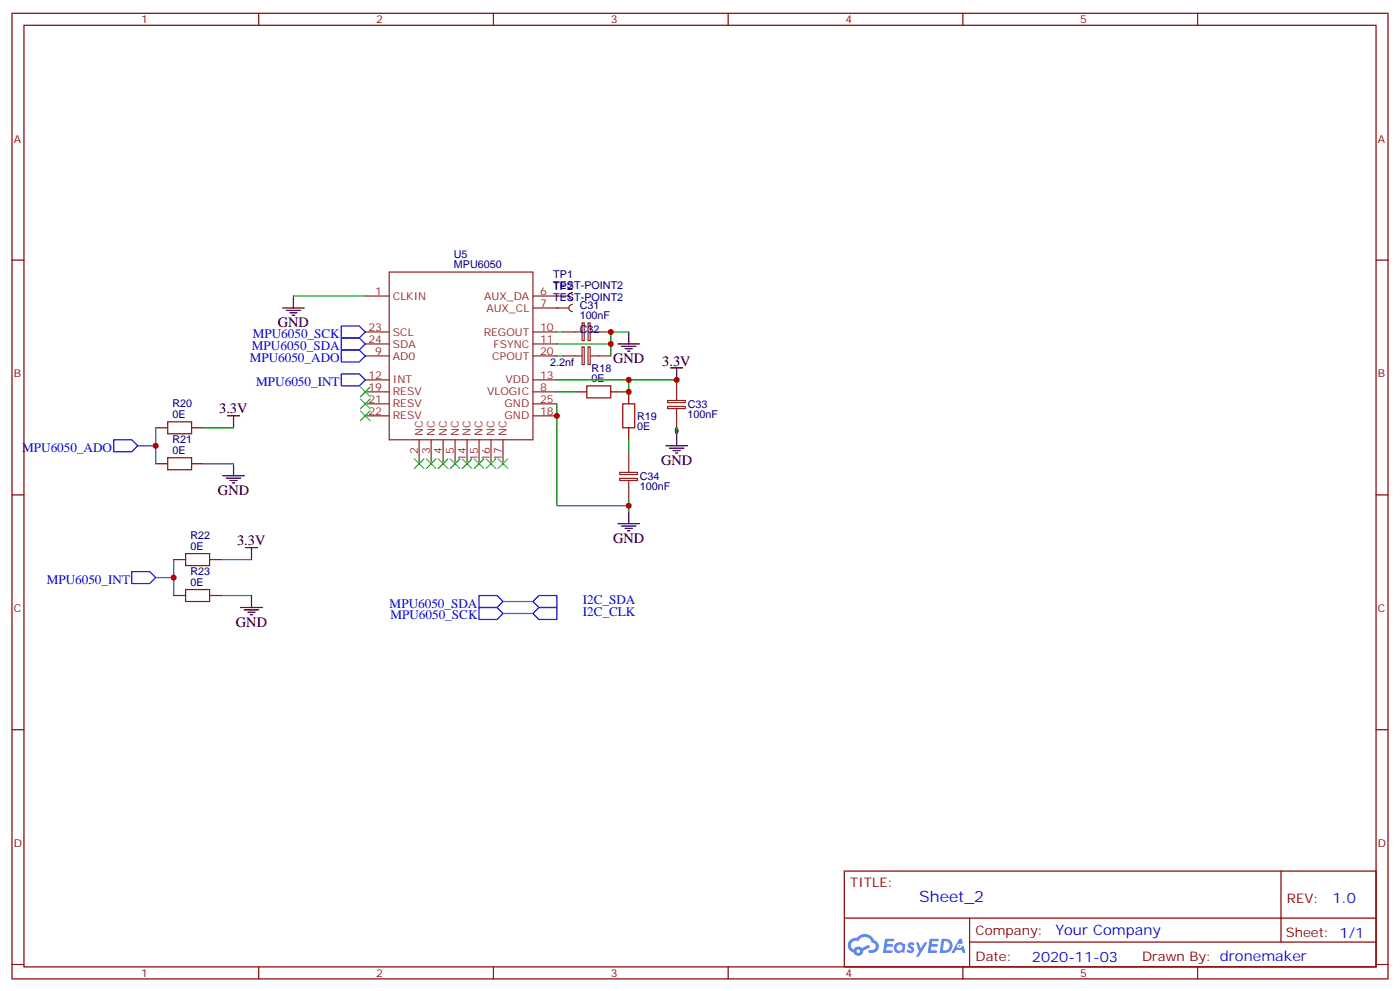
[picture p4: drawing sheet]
<svg xmlns="http://www.w3.org/2000/svg" width="412mm" height="292mm" viewBox="0 0 412 292" stroke-linecap="round" stroke-linejoin="round" font-family="sans-serif">
<g fill="none" stroke="#870000" stroke-width=".35">
<path d="M3.5 3.9h405.4v284.4h-405.4zM7.1 7.4h398.2v277.3h-398.2zM76.2 3.9v3.5M145.3 3.9v3.5M214.5 3.9v3.5M283.6 3.9v3.5M352.8 3.9v3.5M3.5 76.6h3.6M405.3 76.6h3.6M3.5 145.7h3.6M405.3 145.7h3.6M3.5 214.9h3.6"/>
<path d="M405.3 214.9h3.6M248.7 256.5h156.6v28.2h-156.6zM377.3 256.5v20.9M248.7 270.4h156.5M285.6 277.4h119.6M285.6 270.4v14.1M3.5 284h3.6M76.2 284.7v3.6M145.3 284.7v3.6M214.5 284.7v3.6M283.6 284.7v3.6M352.8 284.7v3.6"/>
<path d="M405.3 284h3.6"/>
</g>
<g fill="#5487ff">
<path d="M267.7 277.7a1.22 1.22 0 0 1 1.7 .2l-.4 .6a.47 .47 0 0 0-.3-.4 .47 .47 0 0 0-.5 .2l.1 .2a1.14 1.14 0 0 1 .8 1.8 1.14 1.14 0 0 1-1.9 0l-.2-.2 .5-.6 .7 .5a.29 .29 0 0 0 .3-.3 .29 .29 0 0 0-.2-.3 1.04 1.04 0 0 1-.6-1.7z"/>
<path d="M260.7 276.4h2.4l.3 .2-.2 .5-1.8 .1-.1 .8h1.5l.3 .4-.3 .4h-1.6l-.2 1.1h1.7l.2 .3-.2 .3-2.6 .1z"/>
<path d="M273.8 276.4h2.4l.3 .2-.1 .5-1.8 .1-.2 .8h1.6l.3 .4-.4 .4h-1.6l-.1 1.1h1.7l.2 .3-.2 .3-2.6 .1z"/>
<path d="M282.6 276.4h.7l.3 1.3-.6 .3a.69 .69 0 0 0-1 .3 .69 .69 0 0 0 .4 .9 .69 .69 0 0 0 .9-.6l.5-.2 .6 2.2h-.8l-.2-.9h-1.8l-.5 .9h-.8z"/>
<path d="M269.8 277.5h.8l.6 1.8 1.1-1.8h.9l-2.6 4.2h-.8l.9-1.5z"/>
<path d="M277.4 276.4l-.6 4.2h1.3a2.11 2.11 0 0 0 2.5-2.1 2.11 2.11 0 0 0-2.5-2.1zM278.1 277.2a1.39 1.39 0 0 1 1.7 1.4 1.39 1.39 0 0 1-1.8 1.3h-.3z"/>
<path d="M263.7 278.1a1.54 1.54 0 0 0-.1 2.1 1.54 1.54 0 0 0 2.2 .1l.6 .3 .3-2.3-.2-.3h-.4a1.49 1.49 0 0 0-2.4 .1zM264 279.1a.94 .94 0 0 1 1.8 0 .94 .94 0 0 1-1.8 0z"/>
<path d="M250.4 276.8a2.18 2.18 0 0 0 1.1 3.7 1.44 1.44 0 0 0 1.6 .9 1.44 1.44 0 0 0 1.2-1.4l2-1-.5-.8-1.9 1a1.47 1.47 0 0 0-2.4 .4 1.39 1.39 0 0 1-.7-1.9 1.39 1.39 0 0 1 2-.5 2.12 2.12 0 0 1 2.2-1.3 2.12 2.12 0 0 1 1.9 1.7 1.14 1.14 0 0 1 1.1 1.4 1.14 1.14 0 0 1-1.7 .7 .43 .43 0 0 0-.5 .4 .43 .43 0 0 0 .4 .5 1.98 1.98 0 0 0 2.5-1.2 1.98 1.98 0 0 0-1.2-2.6 3.1 3.1 0 0 0-5.3-.6l-.9 .1zM252.3 280.1a.55 .55 0 0 1 1.1 0 .55 .55 0 0 1-1.1 0z"/>
<circle cx="282.6" cy="278.5" r=".26"/>
</g>
<g fill="none" stroke="#8c2424" stroke-width=".35">
<path d="M107.6 87.2h7.1M107.6 97.8h7.1M114.7 80.1h42.3v49.4h-42.3zM157 87.2h10.6M157 90.7h7M157 97.8h7M165.8 97.8h5.6M168.6 86.1a1.06 1.06 0 0 0-1 1.1 1.06 1.06 0 0 0 1 1M171.4 95.1h.7v5.2h-.7zM173.2 95.1h.6v5.2h-.6zM173.9 97.8h6M107.6 115.4h7.1"/>
<path d="M107.6 104.8h7.1M107.6 101.3h7.1M107.6 111.9h7.1M107.6 118.9h7.1M157 115.4h7M157 104.8h7M157 101.3h7M157 111.9h7M157 118.9h7M165.8 104.8h5.6M171.4 102.2h.7v5.2h-.7zM173.2 102.2h.6v5.2h-.6z"/>
<path d="M173.9 104.8h6M196.7 117.9h5.2v.7h-5.2zM196.7 119.7h5.2v.6h-5.2zM199.3 111.9v6M107.6 122.4h7.1M123.5 129.5v7.1M127 129.5v7.1M130.5 129.5v7.1M134.1 129.5v7.1M137.6 129.5v7.1M141.1 129.5v7.1M144.6 129.5v7.1"/>
<path d="M148.2 129.5v7.1M157 122.4h7M182.6 139.1h5.1v.6h-5.1zM185.2 133v6M199.3 120.3v5.7M182.6 140.9h5.1v.6h-5.1zM185.2 141.5v5.6"/>
</g>
<path d="M172.9 113.6h7v3.6h-7zM183.4 118.9h3.6v7.1h-3.6zM49.4 124.2h7v3.5h-7zM49.4 134.8h7v3.5h-7zM54.7 173.6h7v3.5h-7zM54.7 163h7v3.5h-7z" fill="none" stroke="#a10000" stroke-width=".35"/>
<path d="M169.3 115.4h3.6M179.9 115.4h3.5M185.2 115.4v3.5M45.9 126h3.5M45.9 136.6h3.5M56.4 126h3.6M56.4 136.6h3.6M185.2 126v3.5M51.2 175.4h3.5M51.2 164.8h3.5M61.7 175.4h3.6M61.7 164.8h3.6" fill="none" stroke="#870000" stroke-width=".35"/>
<g fill="none" stroke="#008700" stroke-width=".35">
<path d="M86.4 87.2h21.2M164 97.8h1.8M185.2 97.8h-5.3v7M164 118.9v30h21.2M164 115.4h5.3M164 111.9h35.3M164 104.8h1.8M164 101.3h15.9M185.2 111.9v3.5h-1.8M40.6 131.3h5.3M45.9 126v10.6M60 126h8.8"/>
<path d="M60 136.6h8.8M185.2 129.5v3.5M199.3 126v1.7M185.2 147.1v3.6M45.9 170.1h5.3M51.2 164.8v10.6M65.3 175.4h8.8M65.3 164.8h8.8M148.2 177.1h8.8M148.2 180.7h8.8"/>
</g>
<g fill="none" stroke="#000" stroke-width=".35">
<path d="M83.3 90.7h6.3M84.3 91.4h4.2M85.4 92.1h2.1M86.1 92.8h.7M86.4 87.2v3.5M185.2 97.8v3.5M182 101.3h6.4M183.1 102h4.2M184.1 102.7h2.2M184.9 103.4h.7M197.6 108.3h3.5M199.3 108.3v3.6"/>
<path d="M67 122.4h3.6M68.8 122.4v3.6M68.8 136.6v3.5M196.1 131.3h6.4M197.2 132h4.2M198.3 132.7h2.1M199 133.4h.7M199.2 126h.1a1.28 1.28 0 0 1 0 1.7l-.3-.8zM199.3 127.7v3.6M65.6 140.1h6.4M66.7 140.8h4.2M67.7 141.5h2.1"/>
<path d="M68.4 142.2h.7M182 154.2h6.4M183.1 154.9h4.2M184.1 155.6h2.2M184.9 156.3h.7M185.2 150.7v3.5M70.9 178.9h6.4M72 179.6h4.2M72.3 161.3h3.5M74.1 161.3v3.5M74.1 175.4v3.5M73 180.3h2.1"/>
<path d="M73.7 181h.7"/>
</g>
<path d="M100.5 96h5.3l1.8 1.8-1.8 1.7h-5.3zM100.5 99.5h5.3l1.8 1.8-1.8 1.7h-5.3zM100.5 103h5.3l1.8 1.8-1.8 1.8h-5.3zM100.5 110.1h5.3l1.8 1.8-1.8 1.7h-5.3zM33.5 129.5h5.3l1.8 1.8-1.8 1.7h-5.3zM38.8 168.3h5.3l1.8 1.8-1.8 1.7h-5.3zM141.1 175.4h5.3l1.8 1.7-1.8 1.8h-5.3zM141.1 178.9h5.3l1.8 1.8-1.8 1.7h-5.3zM157 177.1l1.7-1.7h5.3v3.5h-5.3zM157 180.7l1.7-1.8h5.3v3.5h-5.3z" fill="none" stroke="#00f" stroke-width=".35"/>
<path d="M106.2 114l2.8 2.8M106.2 117.5l2.8 2.8M109 114l-2.8 2.8M109 117.5l-2.8 2.8M106.2 121l2.8 2.9M109 121l-2.8 2.9" fill="none" stroke="#3c3" stroke-width=".35"/>
<circle cx="164" cy="87.2" r=".18" fill="#8c2424"/>
<path d="M164 90.7h3.6M168.6 89.6a1.06 1.06 0 0 0-1 1.1 1.06 1.06 0 0 0 1 1.1" fill="none" stroke="#8c2424" stroke-width=".35"/>
<circle cx="164" cy="90.7" r=".18" fill="#8c2424"/>
<g fill="none" stroke="#3c3" stroke-width=".35">
<path d="M122.1 135.1l2.8 2.9M124.9 135.1l-2.8 2.9M125.6 135.1l2.8 2.9M128.4 135.1l-2.8 2.9M129.1 135.1l2.8 2.9M131.9 135.1l-2.8 2.9M132.6 135.1l2.9 2.9M135.5 135.1l-2.9 2.9M136.2 135.1l2.8 2.9M139 135.1l-2.8 2.9M139.7 135.1l2.8 2.9M142.5 135.1l-2.8 2.9"/>
<path d="M143.2 135.1l2.8 2.9M146 135.1l-2.8 2.9M146.8 135.1l2.8 2.9M149.6 135.1l-2.8 2.9"/>
</g>
<g fill="#c00">
<circle cx="185.2" cy="111.9" r=".88"/>
<circle cx="185.2" cy="115.4" r=".88"/>
<circle cx="179.9" cy="97.8" r=".88"/>
<circle cx="185.2" cy="148.9" r=".88"/>
<circle cx="164" cy="122.4" r=".88"/>
<circle cx="45.9" cy="131.3" r=".88"/>
<circle cx="179.9" cy="101.3" r=".88"/>
<circle cx="51.2" cy="170.1" r=".88"/>
<circle cx="199.3" cy="111.9" r=".88"/>
</g>
<text font-size="4.6" fill="#00f" x="270.8" y="265.5">Sheet_2</text>
<g font-size="4.2">
<text x="81.8" y="96.3">GND</text>
<text x="180.6" y="106.9">GND</text>
<text x="195.1" y="107.6">3.3V</text>
<text x="64.6" y="121.7">3.3V</text>
<text x="194.7" y="136.9">GND</text>
<text x="64.2" y="145.7">GND</text>
<text x="69.8" y="160.5">3.3V</text>
<text x="180.6" y="159.8">GND</text>
<text x="69.5" y="184.5">GND</text>
</g>
<g font-size="4.2" fill="#00f">
<text x="392.5" y="265.8">1.0</text>
<text x="310.9" y="275.3">Your Company</text>
<text x="304" y="283.1">2020-11-03</text>
</g>
<g font-size="3.9" fill="#00f">
<text x="74.4" y="99.5">MPU6050_SCK</text>
<text x="73.5" y="106.6">MPU6050_ADO</text>
<text x="74.2" y="103">MPU6050_SDA</text>
<text x="75.5" y="113.6">MPU6050_INT</text>
<text x="6.5" y="133">MPU6050_ADO</text>
<text x="13.8" y="171.8">MPU6050_INT</text>
<text x="114.8" y="178.9">MPU6050_SDA</text>
<text x="171.7" y="177.9">I2C_SDA</text>
<text x="115" y="182.4">MPU6050_SCK</text>
<text x="171.7" y="181.4">I2C_CLK</text>
</g>
<g font-size="3.9" fill="#800">
<text x="250.5" y="261.1">TITLE:</text>
<text x="379.1" y="265.8">REV:</text>
<text x="287.4" y="275.3">Company:</text>
<text x="378.7" y="275.9">Sheet: 1/1</text>
<text x="287.4" y="283">Date:</text>
<text x="336.4" y="283.1">Drawn By: dronemaker</text>
</g>
<g font-size="3.2" fill="#800">
<text x="41.6" y="6.9">1</text>
<text x="110.8" y="6.9">2</text>
<text x="179.9" y="6.9">3</text>
<text x="249.1" y="6.9">4</text>
<text x="318.2" y="6.9">5</text>
<text x="4.1" y="42">A</text>
<text x="405.9" y="42">A</text>
<text x="4.1" y="111.2">B</text>
<text x="405.9" y="111.2">B</text>
<text x="4.1" y="180.3">C</text>
<text x="405.9" y="180.3">C</text>
<text x="4.1" y="249.4">D</text>
<text x="405.9" y="249.4">D</text>
<text x="41.6" y="287.7">1</text>
<text x="110.8" y="287.7">2</text>
<text x="179.9" y="287.7">3</text>
<text x="249.1" y="287.7">4</text>
<text x="318.2" y="287.7">5</text>
</g>
<g font-size="3.2" fill="#000080">
<text x="133.7" y="75.8">U5</text>
<text x="133.7" y="79.1">MPU6050</text>
<text x="163" y="81.9">TP1</text>
<text x="163" y="85.1">TEST-POINT2</text>
<text x="163" y="88.6">TEST-POINT2</text>
<text x="163" y="85.4">TP2</text>
<text x="170.8" y="94.1">100nF</text>
<text x="170.8" y="90.9">C31</text>
<text x="170.8" y="98">C32</text>
<text x="162" y="107.7">2.2nf</text>
<text x="174.3" y="112.6">0E</text>
<text x="174.3" y="109.4">R18</text>
<text x="50.8" y="120">R20</text>
<text x="50.8" y="123.2">0E</text>
<text x="187.7" y="123.6">R19</text>
<text x="202.6" y="123.2">100nF</text>
<text x="202.6" y="120.1">C33</text>
<text x="50.8" y="130.6">R21</text>
<text x="187.7" y="126.8">0E</text>
<text x="50.8" y="133.7">0E</text>
<text x="188.5" y="141.2">C34</text>
<text x="188.5" y="144.4">100nF</text>
<text x="56.1" y="162">0E</text>
<text x="56.1" y="158.8">R22</text>
<text x="56.1" y="172.5">0E</text>
<text x="56.1" y="169.4">R23</text>
</g>
<g font-size="3.2" fill="#8d2323">
<text x="110.5" y="86.8">1</text>
<text x="115.7" y="88.2">CLKIN</text>
<text x="142.6" y="88.2">AUX_DA</text>
<text x="159.1" y="86.8">6</text>
<text x="143.3" y="91.8">AUX_CL</text>
<text x="159.1" y="90.3">7</text>
<text x="108.5" y="97.4">23</text>
<text x="108.5" y="100.9">24</text>
<text x="115.7" y="98.8">SCL</text>
<text x="142.5" y="98.8">REGOUT</text>
<text x="159.1" y="97.4">10</text>
<text x="159.1" y="100.9">11</text>
<text x="110.5" y="104.5">9</text>
<text x="115.7" y="105.9">AD0</text>
<text x="115.7" y="102.3">SDA</text>
<text x="145" y="105.9">CPOUT</text>
<text x="145.4" y="102.3">FSYNC</text>
<text x="159.1" y="104.5">20</text>
<text x="108.5" y="111.5">12</text>
<text x="115.7" y="112.9">INT</text>
<text x="148.9" y="112.9">VDD</text>
<text x="159.1" y="111.5">13</text>
<text x="108.5" y="115">19</text>
<text x="108.5" y="118.6">21</text>
<text x="115.7" y="116.5">RESV</text>
<text x="115.7" y="120">RESV</text>
<text x="143.5" y="116.5">VLOGIC</text>
<text x="148.6" y="120">GND</text>
<text x="159.1" y="115">8</text>
<text x="159.1" y="118.6">25</text>
<text x="108.5" y="122.1">22</text>
<text x="115.7" y="123.5">RESV</text>
<text x="148.6" y="123.5">GND</text>
<text x="159.1" y="122.1">18</text>
<text x="124.5" y="128.4" transform="rotate(-90 124.5 128.4)">NC</text>
<text x="128.1" y="128.4" transform="rotate(-90 128.1 128.4)">NC</text>
<text x="131.6" y="128.4" transform="rotate(-90 131.6 128.4)">NC</text>
<text x="135.1" y="128.4" transform="rotate(-90 135.1 128.4)">NC</text>
<text x="138.6" y="128.4" transform="rotate(-90 138.6 128.4)">NC</text>
<text x="142.2" y="128.4" transform="rotate(-90 142.2 128.4)">NC</text>
<text x="145.7" y="128.4" transform="rotate(-90 145.7 128.4)">NC</text>
<text x="149.2" y="128.4" transform="rotate(-90 149.2 128.4)">NC</text>
<text x="123.1" y="133.6" transform="rotate(-90 123.1 133.6)">2</text>
<text x="126.6" y="133.6" transform="rotate(-90 126.6 133.6)">3</text>
<text x="130.2" y="133.6" transform="rotate(-90 130.2 133.6)">4</text>
<text x="133.7" y="133.6" transform="rotate(-90 133.7 133.6)">5</text>
<text x="137.2" y="135.7" transform="rotate(-90 137.2 135.7)">14</text>
<text x="140.8" y="135.7" transform="rotate(-90 140.8 135.7)">15</text>
<text x="144.3" y="135.7" transform="rotate(-90 144.3 135.7)">16</text>
<text x="147.8" y="135.7" transform="rotate(-90 147.8 135.7)">17</text>
</g>
</svg>
